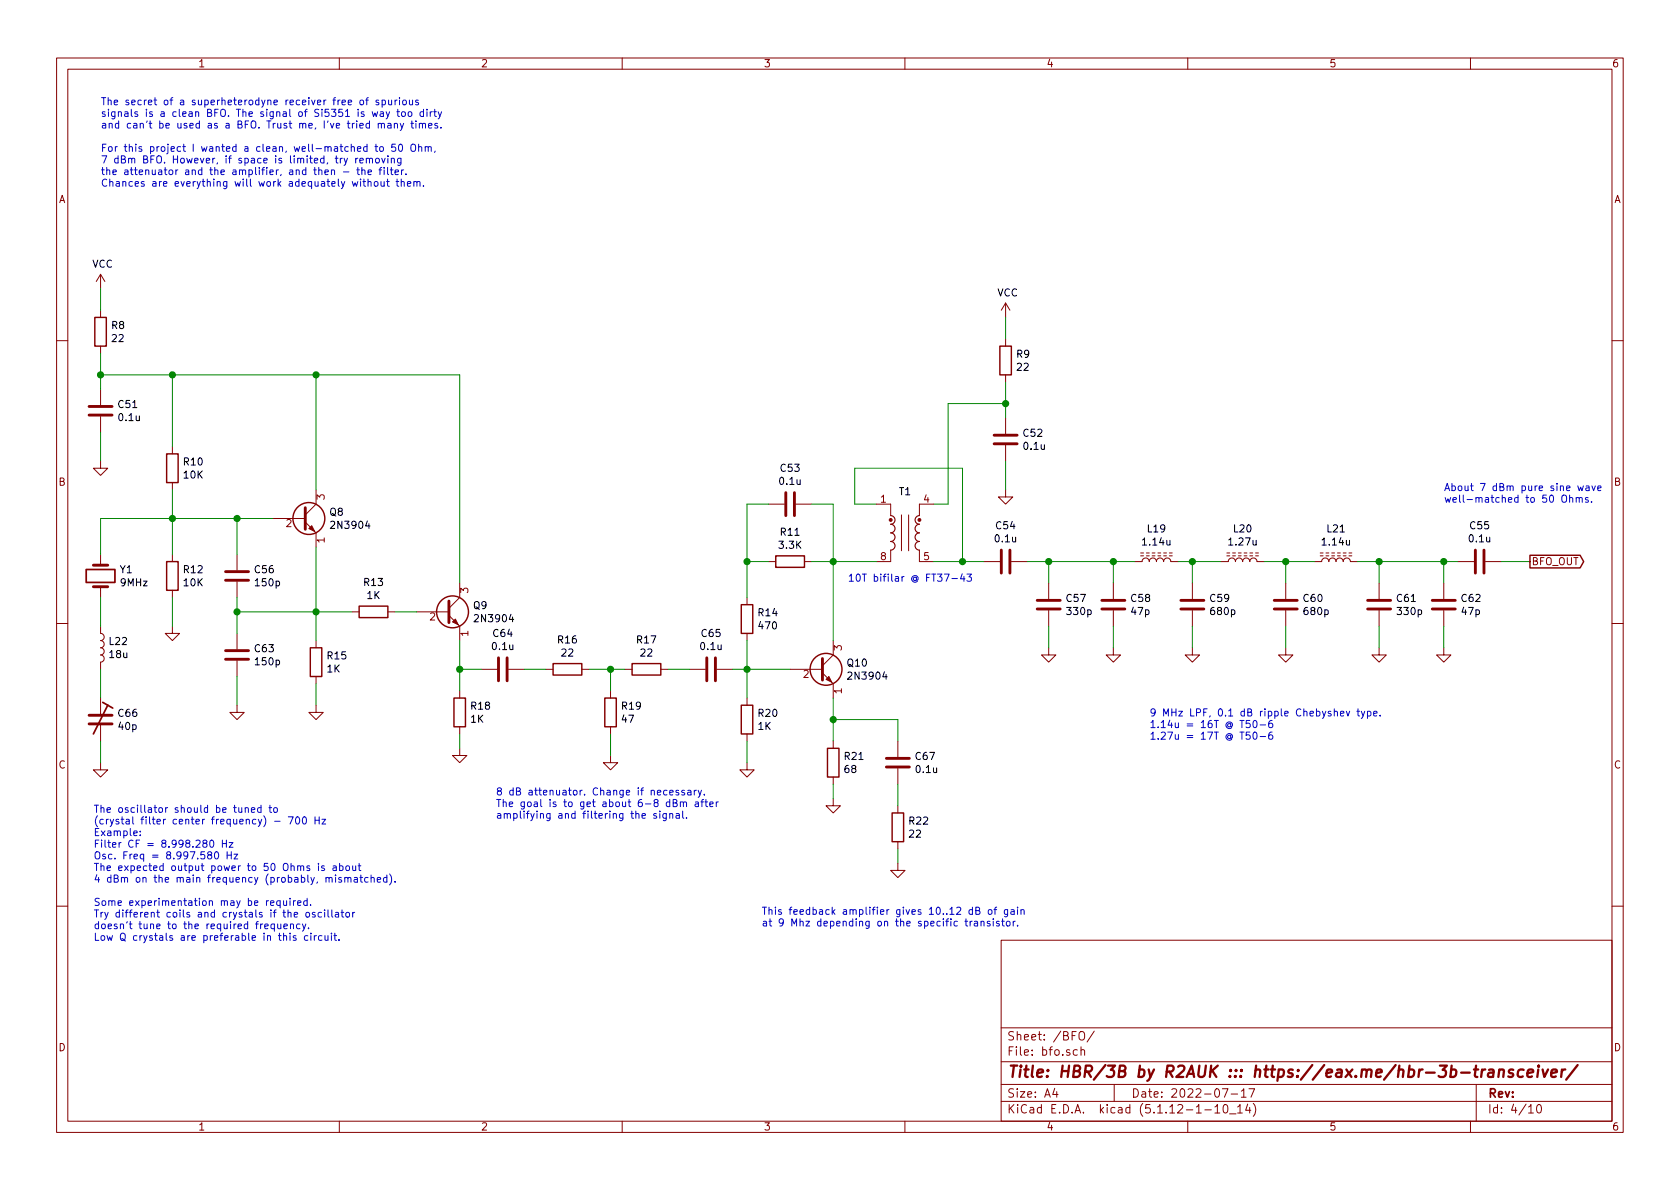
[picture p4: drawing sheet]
EESchema Schematic File Version 4
EELAYER 30 0
EELAYER END
$Descr A4 11693 8268
encoding utf-8
Sheet 4 10
Title "HBR/3B by R2AUK ::: https://eax.me/hbr-3b-transceiver/"
Date "2022-07-17"
Rev ""
Comp ""
Comment1 ""
Comment2 ""
Comment3 ""
Comment4 ""
$EndDescr
$Comp
L power:GND #PWR084
U 1 1
P 700 3200
F 0 "#PWR084" H 700 2950 50  0001 C CNN
F 1 "GND" H 705 3027 50  0001 C CNN
F 2 "" H 700 3200 50  0001 C CNN
F 3 "" H 700 3200 50  0001 C CNN
	1    700  3200
	1    0    0    -1  
$EndComp
$Comp
L power:VCC #PWR082
U 1 1
P 700 2000
F 0 "#PWR082" H 700 1850 50  0001 C CNN
F 1 "VCC" H 715 2173 50  0000 C CNN
F 2 "" H 700 2000 50  0001 C CNN
F 3 "" H 700 2000 50  0001 C CNN
	1    700  2000
	1    0    0    -1  
$EndComp
$Comp
L Device:R R8
U 1 1
P 700 2300
F 0 "R8" H 770 2346 50  0000 L CNN
F 1 "22" H 770 2255 50  0000 L CNN
F 2 "" V 630 2300 50  0001 C CNN
F 3 "~" H 700 2300 50  0001 C CNN
	1    700  2300
	1    0    0    -1  
$EndComp
$Comp
L Device:C C51
U 1 1
P 700 2850
F 0 "C51" H 815 2896 50  0000 L CNN
F 1 "0.1u" H 815 2805 50  0000 L CNN
F 2 "" H 738 2700 50  0001 C CNN
F 3 "~" H 700 2850 50  0001 C CNN
	1    700  2850
	1    0    0    -1  
$EndComp
Wire Wire Line
	700  3200 700  3000
Wire Wire Line
	700  2700 700  2600
Wire Wire Line
	700  2150 700  2000
$Comp
L Transistor_BJT:2N3904 Q8
U 1 1
P 2100 3600
F 0 "Q8" H 2290 3646 50  0000 L CNN
F 1 "2N3904" H 2290 3555 50  0000 L CNN
F 2 "Package_TO_SOT_THT:TO-92_Inline" H 2300 3525 50  0001 L CIN
F 3 "https://www.fairchildsemi.com/datasheets/2N/2N3904.pdf" H 2100 3600 50  0001 L CNN
	1    2100 3600
	1    0    0    -1  
$EndComp
$Comp
L Device:R R15
U 1 1
P 2200 4600
F 0 "R15" H 2270 4646 50  0000 L CNN
F 1 "1K" H 2270 4555 50  0000 L CNN
F 2 "" V 2130 4600 50  0001 C CNN
F 3 "~" H 2200 4600 50  0001 C CNN
	1    2200 4600
	1    0    0    -1  
$EndComp
$Comp
L Transistor_BJT:2N3904 Q9
U 1 1
P 3100 4250
F 0 "Q9" H 3290 4296 50  0000 L CNN
F 1 "2N3904" H 3290 4205 50  0000 L CNN
F 2 "Package_TO_SOT_THT:TO-92_Inline" H 3300 4175 50  0001 L CIN
F 3 "https://www.fairchildsemi.com/datasheets/2N/2N3904.pdf" H 3100 4250 50  0001 L CNN
	1    3100 4250
	1    0    0    -1  
$EndComp
$Comp
L Device:R R13
U 1 1
P 2600 4250
F 0 "R13" V 2393 4250 50  0000 C CNN
F 1 "1K" V 2484 4250 50  0000 C CNN
F 2 "" V 2530 4250 50  0001 C CNN
F 3 "~" H 2600 4250 50  0001 C CNN
	1    2600 4250
	0    1    1    0   
$EndComp
$Comp
L Device:R R18
U 1 1
P 3200 4950
F 0 "R18" H 3270 4996 50  0000 L CNN
F 1 "1K" H 3270 4905 50  0000 L CNN
F 2 "" V 3130 4950 50  0001 C CNN
F 3 "~" H 3200 4950 50  0001 C CNN
	1    3200 4950
	1    0    0    -1  
$EndComp
$Comp
L Device:R R10
U 1 1
P 1200 3250
F 0 "R10" H 1270 3296 50  0000 L CNN
F 1 "10K" H 1270 3205 50  0000 L CNN
F 2 "" V 1130 3250 50  0001 C CNN
F 3 "~" H 1200 3250 50  0001 C CNN
	1    1200 3250
	1    0    0    -1  
$EndComp
$Comp
L Device:R R12
U 1 1
P 1200 4000
F 0 "R12" H 1270 4046 50  0000 L CNN
F 1 "10K" H 1270 3955 50  0000 L CNN
F 2 "" V 1130 4000 50  0001 C CNN
F 3 "~" H 1200 4000 50  0001 C CNN
	1    1200 4000
	1    0    0    -1  
$EndComp
$Comp
L Device:C C56
U 1 1
P 1650 4000
F 0 "C56" H 1765 4046 50  0000 L CNN
F 1 "150p" H 1765 3955 50  0000 L CNN
F 2 "" H 1688 3850 50  0001 C CNN
F 3 "~" H 1650 4000 50  0001 C CNN
	1    1650 4000
	1    0    0    -1  
$EndComp
$Comp
L Device:C C63
U 1 1
P 1650 4550
F 0 "C63" H 1765 4596 50  0000 L CNN
F 1 "150p" H 1765 4505 50  0000 L CNN
F 2 "" H 1688 4400 50  0001 C CNN
F 3 "~" H 1650 4550 50  0001 C CNN
	1    1650 4550
	1    0    0    -1  
$EndComp
$Comp
L power:GND #PWR086
U 1 1
P 1200 4350
F 0 "#PWR086" H 1200 4100 50  0001 C CNN
F 1 "GND" H 1205 4177 50  0001 C CNN
F 2 "" H 1200 4350 50  0001 C CNN
F 3 "" H 1200 4350 50  0001 C CNN
	1    1200 4350
	1    0    0    -1  
$EndComp
$Comp
L power:GND #PWR093
U 1 1
P 1650 4900
F 0 "#PWR093" H 1650 4650 50  0001 C CNN
F 1 "GND" H 1655 4727 50  0001 C CNN
F 2 "" H 1650 4900 50  0001 C CNN
F 3 "" H 1650 4900 50  0001 C CNN
	1    1650 4900
	1    0    0    -1  
$EndComp
$Comp
L power:GND #PWR094
U 1 1
P 2200 4900
F 0 "#PWR094" H 2200 4650 50  0001 C CNN
F 1 "GND" H 2205 4727 50  0001 C CNN
F 2 "" H 2200 4900 50  0001 C CNN
F 3 "" H 2200 4900 50  0001 C CNN
	1    2200 4900
	1    0    0    -1  
$EndComp
$Comp
L power:GND #PWR095
U 1 1
P 3200 5200
F 0 "#PWR095" H 3200 4950 50  0001 C CNN
F 1 "GND" H 3205 5027 50  0001 C CNN
F 2 "" H 3200 5200 50  0001 C CNN
F 3 "" H 3200 5200 50  0001 C CNN
	1    3200 5200
	1    0    0    -1  
$EndComp
Wire Wire Line
	2200 3400 2200 2600
Wire Wire Line
	2200 2600 1200 2600
Connection ~ 700  2600
Wire Wire Line
	700  2600 700  2450
Wire Wire Line
	1200 3100 1200 2600
Connection ~ 1200 2600
Wire Wire Line
	1200 2600 700  2600
Wire Wire Line
	1200 3400 1200 3600
Wire Wire Line
	1900 3600 1650 3600
Connection ~ 1200 3600
Wire Wire Line
	1200 3600 1200 3850
Wire Wire Line
	1650 3850 1650 3600
Connection ~ 1650 3600
Wire Wire Line
	1650 3600 1200 3600
Wire Wire Line
	1650 4400 1650 4250
Wire Wire Line
	1650 4900 1650 4700
Wire Wire Line
	2200 3800 2200 4250
Wire Wire Line
	2200 4750 2200 4900
Wire Wire Line
	1650 4250 2200 4250
Connection ~ 1650 4250
Wire Wire Line
	1650 4250 1650 4150
Connection ~ 2200 4250
Wire Wire Line
	2200 4250 2200 4450
Wire Wire Line
	3200 5200 3200 5100
Wire Wire Line
	2900 4250 2750 4250
Wire Wire Line
	2450 4250 2200 4250
Wire Wire Line
	3200 4050 3200 2600
Wire Wire Line
	3200 2600 2200 2600
Connection ~ 2200 2600
$Comp
L Device:Crystal Y1
U 1 1
P 700 4000
F 0 "Y1" V 654 4131 50  0000 L CNN
F 1 "9MHz" V 745 4131 50  0000 L CNN
F 2 "" H 700 4000 50  0001 C CNN
F 3 "~" H 700 4000 50  0001 C CNN
	1    700  4000
	0    1    1    0   
$EndComp
$Comp
L Device:L L22
U 1 1
P 700 4500
F 0 "L22" H 752 4546 50  0000 L CNN
F 1 "18u" H 752 4455 50  0000 L CNN
F 2 "" H 700 4500 50  0001 C CNN
F 3 "~" H 700 4500 50  0001 C CNN
	1    700  4500
	1    0    0    -1  
$EndComp
$Comp
L Device:CTRIM C66
U 1 1
P 700 5000
F 0 "C66" H 815 5046 50  0000 L CNN
F 1 "40p" H 815 4955 50  0000 L CNN
F 2 "" H 700 5000 50  0001 C CNN
F 3 "~" H 700 5000 50  0001 C CNN
	1    700  5000
	1    0    0    -1  
$EndComp
$Comp
L power:GND #PWR097
U 1 1
P 700 5300
F 0 "#PWR097" H 700 5050 50  0001 C CNN
F 1 "GND" H 705 5127 50  0001 C CNN
F 2 "" H 700 5300 50  0001 C CNN
F 3 "" H 700 5300 50  0001 C CNN
	1    700  5300
	1    0    0    -1  
$EndComp
Wire Wire Line
	700  5300 700  5150
Wire Wire Line
	700  4850 700  4650
Wire Wire Line
	700  4350 700  4150
Wire Wire Line
	700  3850 700  3600
Wire Wire Line
	700  3600 1200 3600
Wire Wire Line
	1200 4350 1200 4150
Text Notes 650  6550 0    50   ~ 0
The oscillator should be tuned to\n(crystal filter center frequency) - 700 Hz\nExample: \nFilter CF = 8.998.280 Hz\nOsc. Freq = 8.997.580 Hz\nThe expected output power to 50 Ohms is about\n4 dBm on the main frequency (probably, mismatched).\n\nSome experimentation may be required.\nTry different coils and crystals if the oscillator\ndoesn’t tune to the required frequency.\nLow Q crystals are preferable in this circuit.
$Comp
L Device:R R16
U 1 1
P 3950 4650
F 0 "R16" V 3743 4650 50  0000 C CNN
F 1 "22" V 3834 4650 50  0000 C CNN
F 2 "" V 3880 4650 50  0001 C CNN
F 3 "~" H 3950 4650 50  0001 C CNN
	1    3950 4650
	0    1    1    0   
$EndComp
$Comp
L Device:R R17
U 1 1
P 4500 4650
F 0 "R17" V 4293 4650 50  0000 C CNN
F 1 "22" V 4384 4650 50  0000 C CNN
F 2 "" V 4430 4650 50  0001 C CNN
F 3 "~" H 4500 4650 50  0001 C CNN
	1    4500 4650
	0    1    1    0   
$EndComp
$Comp
L Device:R R19
U 1 1
P 4250 4950
F 0 "R19" H 4320 4996 50  0000 L CNN
F 1 "47" H 4320 4905 50  0000 L CNN
F 2 "" V 4180 4950 50  0001 C CNN
F 3 "~" H 4250 4950 50  0001 C CNN
	1    4250 4950
	1    0    0    -1  
$EndComp
$Comp
L Device:C C65
U 1 1
P 4950 4650
F 0 "C65" V 4698 4650 50  0000 C CNN
F 1 "0.1u" V 4789 4650 50  0000 C CNN
F 2 "" H 4988 4500 50  0001 C CNN
F 3 "~" H 4950 4650 50  0001 C CNN
	1    4950 4650
	0    1    1    0   
$EndComp
$Comp
L power:GND #PWR096
U 1 1
P 4250 5250
F 0 "#PWR096" H 4250 5000 50  0001 C CNN
F 1 "GND" H 4255 5077 50  0001 C CNN
F 2 "" H 4250 5250 50  0001 C CNN
F 3 "" H 4250 5250 50  0001 C CNN
	1    4250 5250
	1    0    0    -1  
$EndComp
Wire Wire Line
	3650 4650 3800 4650
Wire Wire Line
	4100 4650 4250 4650
Wire Wire Line
	4650 4650 4800 4650
Wire Wire Line
	4250 4650 4250 4800
Connection ~ 4250 4650
Wire Wire Line
	4250 4650 4350 4650
Wire Wire Line
	4250 5100 4250 5250
Text Notes 3450 5700 0    50   ~ 0
8 dB attenuator. Change if necessary.\nThe goal is to get about 6-8 dBm after\namplifying and filtering the signal.
$Comp
L Transistor_BJT:2N3904 Q10
U 1 1
P 5700 4650
F 0 "Q10" H 5890 4696 50  0000 L CNN
F 1 "2N3904" H 5890 4605 50  0000 L CNN
F 2 "Package_TO_SOT_THT:TO-92_Inline" H 5900 4575 50  0001 L CIN
F 3 "https://www.fairchildsemi.com/datasheets/2N/2N3904.pdf" H 5700 4650 50  0001 L CNN
	1    5700 4650
	1    0    0    -1  
$EndComp
$Comp
L Device:R R20
U 1 1
P 5200 5000
F 0 "R20" H 5270 5046 50  0000 L CNN
F 1 "1K" H 5270 4955 50  0000 L CNN
F 2 "" V 5130 5000 50  0001 C CNN
F 3 "~" H 5200 5000 50  0001 C CNN
	1    5200 5000
	1    0    0    -1  
$EndComp
$Comp
L Device:R R21
U 1 1
P 5800 5300
F 0 "R21" H 5870 5346 50  0000 L CNN
F 1 "68" H 5870 5255 50  0000 L CNN
F 2 "" V 5730 5300 50  0001 C CNN
F 3 "~" H 5800 5300 50  0001 C CNN
	1    5800 5300
	1    0    0    -1  
$EndComp
$Comp
L Device:C C67
U 1 1
P 6250 5300
F 0 "C67" H 6365 5346 50  0000 L CNN
F 1 "0.1u" H 6365 5255 50  0000 L CNN
F 2 "" H 6288 5150 50  0001 C CNN
F 3 "~" H 6250 5300 50  0001 C CNN
	1    6250 5300
	1    0    0    -1  
$EndComp
$Comp
L Device:R R22
U 1 1
P 6250 5750
F 0 "R22" H 6320 5796 50  0000 L CNN
F 1 "22" H 6320 5705 50  0000 L CNN
F 2 "" V 6180 5750 50  0001 C CNN
F 3 "~" H 6250 5750 50  0001 C CNN
	1    6250 5750
	1    0    0    -1  
$EndComp
$Comp
L power:GND #PWR098
U 1 1
P 5200 5300
F 0 "#PWR098" H 5200 5050 50  0001 C CNN
F 1 "GND" H 5205 5127 50  0001 C CNN
F 2 "" H 5200 5300 50  0001 C CNN
F 3 "" H 5200 5300 50  0001 C CNN
	1    5200 5300
	1    0    0    -1  
$EndComp
$Comp
L power:GND #PWR099
U 1 1
P 5800 5550
F 0 "#PWR099" H 5800 5300 50  0001 C CNN
F 1 "GND" H 5805 5377 50  0001 C CNN
F 2 "" H 5800 5550 50  0001 C CNN
F 3 "" H 5800 5550 50  0001 C CNN
	1    5800 5550
	1    0    0    -1  
$EndComp
$Comp
L power:GND #PWR0100
U 1 1
P 6250 6000
F 0 "#PWR0100" H 6250 5750 50  0001 C CNN
F 1 "GND" H 6255 5827 50  0001 C CNN
F 2 "" H 6250 6000 50  0001 C CNN
F 3 "" H 6250 6000 50  0001 C CNN
	1    6250 6000
	1    0    0    -1  
$EndComp
$Comp
L Device:R R14
U 1 1
P 5200 4300
F 0 "R14" H 5270 4346 50  0000 L CNN
F 1 "470" H 5270 4255 50  0000 L CNN
F 2 "" V 5130 4300 50  0001 C CNN
F 3 "~" H 5200 4300 50  0001 C CNN
	1    5200 4300
	1    0    0    -1  
$EndComp
$Comp
L Device:R R11
U 1 1
P 5500 3900
F 0 "R11" V 5293 3900 50  0000 C CNN
F 1 "3.3K" V 5384 3900 50  0000 C CNN
F 2 "" V 5430 3900 50  0001 C CNN
F 3 "~" H 5500 3900 50  0001 C CNN
	1    5500 3900
	0    1    1    0   
$EndComp
$Comp
L Device:C C53
U 1 1
P 5500 3500
F 0 "C53" V 5248 3500 50  0000 C CNN
F 1 "0.1u" V 5339 3500 50  0000 C CNN
F 2 "" H 5538 3350 50  0001 C CNN
F 3 "~" H 5500 3500 50  0001 C CNN
	1    5500 3500
	0    1    1    0   
$EndComp
Wire Wire Line
	5200 4450 5200 4650
Connection ~ 5200 4650
Wire Wire Line
	5200 4650 5200 4850
Wire Wire Line
	5200 5150 5200 5300
Wire Wire Line
	5800 4850 5800 5000
Wire Wire Line
	5800 5450 5800 5550
Wire Wire Line
	6250 5150 6250 5000
Wire Wire Line
	6250 5000 5800 5000
Connection ~ 5800 5000
Wire Wire Line
	5800 5000 5800 5150
Wire Wire Line
	6250 5600 6250 5450
Wire Wire Line
	6250 6000 6250 5900
Wire Wire Line
	5800 4450 5800 3900
Wire Wire Line
	5800 3500 5650 3500
Wire Wire Line
	5650 3900 5800 3900
Connection ~ 5800 3900
Wire Wire Line
	5800 3900 5800 3500
Text Notes 5300 6450 0    50   ~ 0
This feedback amplifier gives 10..12 dB of gain\nat 9 Mhz depending on the specific transistor.
$Comp
L Transformer:PA0184NL T1
U 1 1
P 6300 3700
F 0 "T1" H 6300 3989 50  0000 C CNN
F 1 "FT37-43" H 6300 3990 50  0001 C CNN
F 2 "Transformer_SMD:Pulse_PA2007NL" H 6300 3700 50  0001 C CNN
F 3 "" H 6000 3700 50  0001 C CNN
	1    6300 3700
	1    0    0    -1  
$EndComp
Text Notes 5900 4050 0    50   ~ 0
10T bifilar @ FT37-43
$Comp
L Device:C C54
U 1 1
P 7000 3900
F 0 "C54" V 6748 3900 50  0000 C CNN
F 1 "0.1u" V 6839 3900 50  0000 C CNN
F 2 "" H 7038 3750 50  0001 C CNN
F 3 "~" H 7000 3900 50  0001 C CNN
	1    7000 3900
	0    1    1    0   
$EndComp
Wire Wire Line
	6850 3900 6700 3900
Wire Wire Line
	6100 3500 5950 3500
Wire Wire Line
	5950 3500 5950 3250
Wire Wire Line
	5950 3250 6700 3250
Wire Wire Line
	6700 3250 6700 3900
Connection ~ 6700 3900
Wire Wire Line
	6700 3900 6500 3900
Wire Wire Line
	6500 3500 6600 3500
Wire Wire Line
	6600 3500 6600 2800
Wire Wire Line
	6600 2800 7000 2800
$Comp
L power:GND #PWR085
U 1 1
P 7000 3400
F 0 "#PWR085" H 7000 3150 50  0001 C CNN
F 1 "GND" H 7005 3227 50  0001 C CNN
F 2 "" H 7000 3400 50  0001 C CNN
F 3 "" H 7000 3400 50  0001 C CNN
	1    7000 3400
	1    0    0    -1  
$EndComp
$Comp
L power:VCC #PWR083
U 1 1
P 7000 2200
F 0 "#PWR083" H 7000 2050 50  0001 C CNN
F 1 "VCC" H 7015 2373 50  0000 C CNN
F 2 "" H 7000 2200 50  0001 C CNN
F 3 "" H 7000 2200 50  0001 C CNN
	1    7000 2200
	1    0    0    -1  
$EndComp
$Comp
L Device:R R9
U 1 1
P 7000 2500
F 0 "R9" H 7070 2546 50  0000 L CNN
F 1 "22" H 7070 2455 50  0000 L CNN
F 2 "" V 6930 2500 50  0001 C CNN
F 3 "~" H 7000 2500 50  0001 C CNN
	1    7000 2500
	1    0    0    -1  
$EndComp
$Comp
L Device:C C52
U 1 1
P 7000 3050
F 0 "C52" H 7115 3096 50  0000 L CNN
F 1 "0.1u" H 7115 3005 50  0000 L CNN
F 2 "" H 7038 2900 50  0001 C CNN
F 3 "~" H 7000 3050 50  0001 C CNN
	1    7000 3050
	1    0    0    -1  
$EndComp
Wire Wire Line
	7000 3400 7000 3200
Wire Wire Line
	7000 2900 7000 2800
Wire Wire Line
	7000 2350 7000 2200
Connection ~ 7000 2800
Wire Wire Line
	7000 2800 7000 2650
$Comp
L Device:L_Core_Ferrite L19
U 1 1
P 8050 3900
F 0 "L19" V 8275 3900 50  0000 C CNN
F 1 "1.14u" V 8184 3900 50  0000 C CNN
F 2 "" H 8050 3900 50  0001 C CNN
F 3 "~" H 8050 3900 50  0001 C CNN
	1    8050 3900
	0    -1   -1   0   
$EndComp
$Comp
L Device:C C57
U 1 1
P 7300 4200
F 0 "C57" H 7415 4246 50  0000 L CNN
F 1 "330p" H 7415 4155 50  0000 L CNN
F 2 "" H 7338 4050 50  0001 C CNN
F 3 "~" H 7300 4200 50  0001 C CNN
	1    7300 4200
	1    0    0    -1  
$EndComp
$Comp
L Device:C C58
U 1 1
P 7750 4200
F 0 "C58" H 7865 4246 50  0000 L CNN
F 1 "47p" H 7865 4155 50  0000 L CNN
F 2 "" H 7788 4050 50  0001 C CNN
F 3 "~" H 7750 4200 50  0001 C CNN
	1    7750 4200
	1    0    0    -1  
$EndComp
$Comp
L Device:C C59
U 1 1
P 8300 4200
F 0 "C59" H 8415 4246 50  0000 L CNN
F 1 "680p" H 8415 4155 50  0000 L CNN
F 2 "" H 8338 4050 50  0001 C CNN
F 3 "~" H 8300 4200 50  0001 C CNN
	1    8300 4200
	1    0    0    -1  
$EndComp
$Comp
L Device:L_Core_Ferrite L20
U 1 1
P 8650 3900
F 0 "L20" V 8875 3900 50  0000 C CNN
F 1 "1.27u" V 8784 3900 50  0000 C CNN
F 2 "" H 8650 3900 50  0001 C CNN
F 3 "~" H 8650 3900 50  0001 C CNN
	1    8650 3900
	0    -1   -1   0   
$EndComp
$Comp
L Device:C C60
U 1 1
P 8950 4200
F 0 "C60" H 9065 4246 50  0000 L CNN
F 1 "680p" H 9065 4155 50  0000 L CNN
F 2 "" H 8988 4050 50  0001 C CNN
F 3 "~" H 8950 4200 50  0001 C CNN
	1    8950 4200
	1    0    0    -1  
$EndComp
$Comp
L Device:C C61
U 1 1
P 9600 4200
F 0 "C61" H 9715 4246 50  0000 L CNN
F 1 "330p" H 9715 4155 50  0000 L CNN
F 2 "" H 9638 4050 50  0001 C CNN
F 3 "~" H 9600 4200 50  0001 C CNN
	1    9600 4200
	1    0    0    -1  
$EndComp
$Comp
L Device:C C62
U 1 1
P 10050 4200
F 0 "C62" H 10165 4246 50  0000 L CNN
F 1 "47p" H 10165 4155 50  0000 L CNN
F 2 "" H 10088 4050 50  0001 C CNN
F 3 "~" H 10050 4200 50  0001 C CNN
	1    10050 4200
	1    0    0    -1  
$EndComp
$Comp
L Device:L_Core_Ferrite L21
U 1 1
P 9300 3900
F 0 "L21" V 9525 3900 50  0000 C CNN
F 1 "1.14u" V 9434 3900 50  0000 C CNN
F 2 "" H 9300 3900 50  0001 C CNN
F 3 "~" H 9300 3900 50  0001 C CNN
	1    9300 3900
	0    -1   -1   0   
$EndComp
$Comp
L Device:C C64
U 1 1
P 3500 4650
F 0 "C64" V 3248 4650 50  0000 C CNN
F 1 "0.1u" V 3339 4650 50  0000 C CNN
F 2 "" H 3538 4500 50  0001 C CNN
F 3 "~" H 3500 4650 50  0001 C CNN
	1    3500 4650
	0    1    1    0   
$EndComp
Wire Wire Line
	3200 4450 3200 4650
Wire Wire Line
	3350 4650 3200 4650
Connection ~ 3200 4650
Wire Wire Line
	3200 4650 3200 4800
Wire Wire Line
	5100 4650 5200 4650
$Comp
L Device:C C55
U 1 1
P 10300 3900
F 0 "C55" V 10048 3900 50  0000 C CNN
F 1 "0.1u" V 10139 3900 50  0000 C CNN
F 2 "" H 10338 3750 50  0001 C CNN
F 3 "~" H 10300 3900 50  0001 C CNN
	1    10300 3900
	0    1    1    0   
$EndComp
Wire Wire Line
	5200 3500 5200 3900
Wire Wire Line
	5500 4650 5200 4650
Wire Wire Line
	5350 3900 5200 3900
Connection ~ 5200 3900
Wire Wire Line
	5200 3900 5200 4150
Wire Wire Line
	5200 3500 5350 3500
Wire Wire Line
	6100 3900 5800 3900
$Comp
L power:GND #PWR087
U 1 1
P 7300 4500
F 0 "#PWR087" H 7300 4250 50  0001 C CNN
F 1 "GND" H 7305 4327 50  0001 C CNN
F 2 "" H 7300 4500 50  0001 C CNN
F 3 "" H 7300 4500 50  0001 C CNN
	1    7300 4500
	1    0    0    -1  
$EndComp
$Comp
L power:GND #PWR088
U 1 1
P 7750 4500
F 0 "#PWR088" H 7750 4250 50  0001 C CNN
F 1 "GND" H 7755 4327 50  0001 C CNN
F 2 "" H 7750 4500 50  0001 C CNN
F 3 "" H 7750 4500 50  0001 C CNN
	1    7750 4500
	1    0    0    -1  
$EndComp
$Comp
L power:GND #PWR089
U 1 1
P 8300 4500
F 0 "#PWR089" H 8300 4250 50  0001 C CNN
F 1 "GND" H 8305 4327 50  0001 C CNN
F 2 "" H 8300 4500 50  0001 C CNN
F 3 "" H 8300 4500 50  0001 C CNN
	1    8300 4500
	1    0    0    -1  
$EndComp
$Comp
L power:GND #PWR090
U 1 1
P 8950 4500
F 0 "#PWR090" H 8950 4250 50  0001 C CNN
F 1 "GND" H 8955 4327 50  0001 C CNN
F 2 "" H 8950 4500 50  0001 C CNN
F 3 "" H 8950 4500 50  0001 C CNN
	1    8950 4500
	1    0    0    -1  
$EndComp
$Comp
L power:GND #PWR091
U 1 1
P 9600 4500
F 0 "#PWR091" H 9600 4250 50  0001 C CNN
F 1 "GND" H 9605 4327 50  0001 C CNN
F 2 "" H 9600 4500 50  0001 C CNN
F 3 "" H 9600 4500 50  0001 C CNN
	1    9600 4500
	1    0    0    -1  
$EndComp
$Comp
L power:GND #PWR092
U 1 1
P 10050 4500
F 0 "#PWR092" H 10050 4250 50  0001 C CNN
F 1 "GND" H 10055 4327 50  0001 C CNN
F 2 "" H 10050 4500 50  0001 C CNN
F 3 "" H 10050 4500 50  0001 C CNN
	1    10050 4500
	1    0    0    -1  
$EndComp
Text GLabel 10650 3900 2    50   Output ~ 0
BFO_OUT
Wire Wire Line
	10650 3900 10450 3900
Wire Wire Line
	10150 3900 10050 3900
Wire Wire Line
	9150 3900 8950 3900
Wire Wire Line
	8500 3900 8300 3900
Wire Wire Line
	7900 3900 7750 3900
Wire Wire Line
	7300 3900 7300 4050
Connection ~ 7300 3900
Wire Wire Line
	7300 3900 7150 3900
Wire Wire Line
	7300 4350 7300 4500
Wire Wire Line
	7750 3900 7750 4050
Connection ~ 7750 3900
Wire Wire Line
	7750 3900 7300 3900
Wire Wire Line
	7750 4350 7750 4500
Wire Wire Line
	8300 3900 8300 4050
Connection ~ 8300 3900
Wire Wire Line
	8300 3900 8200 3900
Wire Wire Line
	8300 4350 8300 4500
Wire Wire Line
	8950 3900 8950 4050
Connection ~ 8950 3900
Wire Wire Line
	8950 3900 8800 3900
Wire Wire Line
	8950 4350 8950 4500
Wire Wire Line
	9600 3900 9600 4050
Connection ~ 9600 3900
Wire Wire Line
	9600 3900 9450 3900
Wire Wire Line
	9600 4350 9600 4500
Wire Wire Line
	10050 3900 10050 4050
Connection ~ 10050 3900
Wire Wire Line
	10050 3900 9600 3900
Wire Wire Line
	10050 4350 10050 4500
Text Notes 8000 5150 0    50   ~ 0
9 MHz LPF, 0.1 dB ripple Chebyshev type.\n1.14u = 16T @ T50-6\n1.27u = 17T @ T50-6
Text Notes 10050 3500 0    50   ~ 0
About 7 dBm pure sine wave\nwell-matched to 50 Ohms.
Text Notes 700  1300 0    50   ~ 0
The secret of a superheterodyne receiver free of spurious \nsignals is a clean BFO. The signal of Si5351 is way too dirty\nand can’t be used as a BFO. Trust me, I’ve tried many times.\n\nFor this project I wanted a clean, well-matched to 50 Ohm,\n7 dBm BFO. However, if space is limited, try removing\nthe attenuator and the amplifier, and then - the filter.\nChances are everything will work adequately without them.
$EndSCHEMATC
